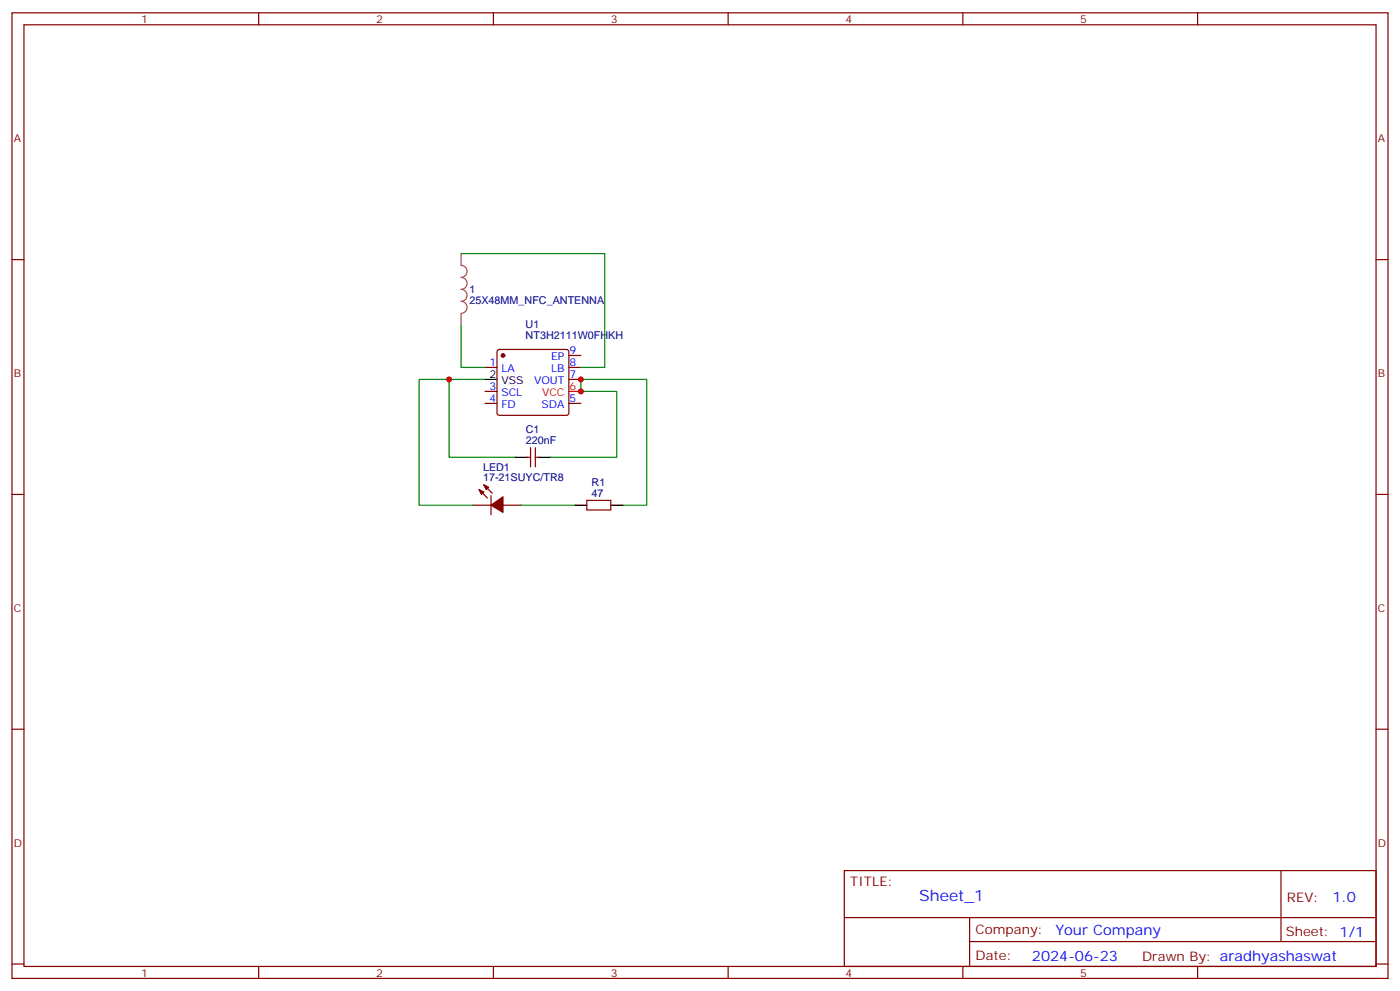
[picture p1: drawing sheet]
<svg xmlns="http://www.w3.org/2000/svg" width="412mm" height="292mm" viewBox="0 0 412 292" stroke-linecap="round" stroke-linejoin="round" font-family="sans-serif">
<g fill="none" stroke="#870000" stroke-width=".35">
<path d="M3.5 3.8h405.4v284.3h-405.4zM7.1 7.3h398.2v277.3h-398.2zM76.2 3.8v3.5M145.3 3.8v3.5M214.5 3.8v3.5M283.6 3.8v3.5M352.8 3.8v3.5M3.5 76.4h3.6M405.3 76.4h3.6M142.9 108.2h3.5M142.9 118.8h3.5M142.9 115.3h3.5"/>
<path d="M146.6 103.1l.5-.2h19.8l.5 .2 .2 .5v18l-.3 .5-.4 .2h-19.8l-.5-.2-.2-.5v-18zM167.6 104.7h3.5M167.6 108.2h3.5M167.6 111.7h3.5M167.6 118.8h3.5M155.2 134.7h1.1M156.3 131.8v5.7M157.7 131.8v5.7M157.7 134.7h1M3.5 145.6h3.6M139.3 148.8h5.3M141.1 144.2l2.5 2.4"/>
<path d="M142.5 142.8l2.5 2.4M144.6 145.9v5.7M148.2 148.8h5.3M172.9 147.4h7v2.8h-7zM405.3 145.6h3.6M3.5 214.7h3.6M405.3 214.7h3.6M248.7 256.4h156.6v28.2h-156.6zM377.3 256.4v20.9M248.7 270.2h156.5M285.6 277.3h119.6M285.6 270.2v14.1"/>
<path d="M3.5 283.9h3.6M76.2 284.6v3.5M145.3 284.6v3.5M214.5 284.6v3.5M283.6 284.6v3.5M352.8 284.6v3.5M405.3 283.9h3.6"/>
</g>
<path d="M167.6 115.3h3.5" fill="none" stroke="#f00" stroke-width=".35"/>
<path d="M142.9 111.7h3.5M151.7 134.7h3.5M158.7 134.7h3.6M169.3 148.8h3.6M179.9 148.8h3.5" fill="none" stroke="#000" stroke-width=".35"/>
<g fill="#870000" stroke="#870000" stroke-width=".35">
<path d="M141.1 144.2l1.4 .7-.7 .7z"/>
<path d="M142.5 142.8l1.4 .7-.7 .7z"/>
<path d="M144.6 148.8l3.6-2.5v4.6z"/>
<circle cx="148.2" cy="104.7" r=".53"/>
</g>
<path d="M135.8 74.7v3.5a1.76 1.76 0 0 1 1.8 1.7 1.76 1.76 0 0 1-1.8 1.8 1.76 1.76 0 0 1 1.8 1.7 1.76 1.76 0 0 1-1.8 1.8 1.76 1.76 0 0 1 1.8 1.8 1.76 1.76 0 0 1-1.8 1.7 1.76 1.76 0 0 1 1.8 1.8 1.76 1.76 0 0 1-1.8 1.8M135.8 92.4v3.4" fill="none" stroke="#a64a4a" stroke-width=".35"/>
<path d="M135.8 74.7h42.4v33.5h-7.1M135.8 95.8v12.4h7.1M132.3 111.7h10.6M151.7 134.7h-19.4v-23h-8.8v37.1h15.8M162.3 134.7h19.4v-19.4h-10.6v-3.6h19.4v37.1h-7.1M153.5 148.8h15.8" fill="none" stroke="#008700" stroke-width=".35"/>
<g fill="#c00">
<circle cx="132.3" cy="111.7" r=".88"/>
<circle cx="171.1" cy="111.7" r=".88"/>
<circle cx="171.1" cy="115.3" r=".88"/>
</g>
<text font-size="4.6" fill="#00f" x="270.8" y="265.4">Sheet_1</text>
<g font-size="4.2" fill="#00f">
<text x="392.5" y="265.6">1.0</text>
<text x="310.9" y="275.2">Your Company</text>
<text x="304" y="283">2024-06-23</text>
</g>
<g font-size="3.9" fill="#800">
<text x="250.5" y="260.9">TITLE:</text>
<text x="379.1" y="265.6">REV:</text>
<text x="287.4" y="275.1">Company:</text>
<text x="378.7" y="275.8">Sheet: 1/1</text>
<text x="287.4" y="282.8">Date:</text>
<text x="336.4" y="282.9">Drawn By: aradhyashaswat</text>
</g>
<g font-size="3.2" fill="#800">
<text x="41.6" y="6.8">1</text>
<text x="110.8" y="6.8">2</text>
<text x="179.9" y="6.8">3</text>
<text x="249.1" y="6.8">4</text>
<text x="318.2" y="6.8">5</text>
<text x="4.1" y="41.9">A</text>
<text x="405.9" y="41.9">A</text>
<text x="4.1" y="111">B</text>
<text x="405.9" y="111">B</text>
<text x="4.1" y="180.2">C</text>
<text x="405.9" y="180.2">C</text>
<text x="4.1" y="249.3">D</text>
<text x="405.9" y="249.3">D</text>
<text x="41.6" y="287.6">1</text>
<text x="110.8" y="287.6">2</text>
<text x="179.9" y="287.6">3</text>
<text x="249.1" y="287.6">4</text>
<text x="318.2" y="287.6">5</text>
</g>
<g font-size="3.2" fill="#000080">
<text x="138.3" y="89.6">25X48MM_NFC_ANTENNA</text>
<text x="138.3" y="86.4">1</text>
<text x="154.8" y="99.8">NT3H2111W0FHKH</text>
<text x="154.8" y="96.6">U1</text>
<text x="154.9" y="130.8">220nF</text>
<text x="154.9" y="127.6">C1</text>
<text x="142.3" y="141.7">17-21SUYC/TR8</text>
<text x="142.3" y="138.6">LED1</text>
<text x="174.3" y="143.1">R1</text>
<text x="174.3" y="146.3">47</text>
</g>
<g font-size="3.2" fill="#00f">
<text x="144.2" y="107.8">1</text>
<text x="162.3" y="106.1">EP</text>
<text x="167.7" y="104.3">9</text>
<text x="167.7" y="107.8">8</text>
<text x="147.7" y="109.6">LA</text>
<text x="157.3" y="113.1">VOUT</text>
<text x="162.3" y="109.6">LB</text>
<text x="167.7" y="111.4">7</text>
<text x="144.2" y="118.4">4</text>
<text x="144.2" y="114.9">3</text>
<text x="147.7" y="116.7">SCL</text>
<text x="167.7" y="118.4">5</text>
<text x="147.7" y="120.2">FD</text>
<text x="159.5" y="120.2">SDA</text>
</g>
<g font-size="3.2">
<text x="144.2" y="111.4">2</text>
<text x="147.7" y="113.1">VSS</text>
</g>
<g font-size="3.2" fill="#f00">
<text x="159.7" y="116.7">VCC</text>
<text x="167.7" y="114.9">6</text>
</g>
</svg>
